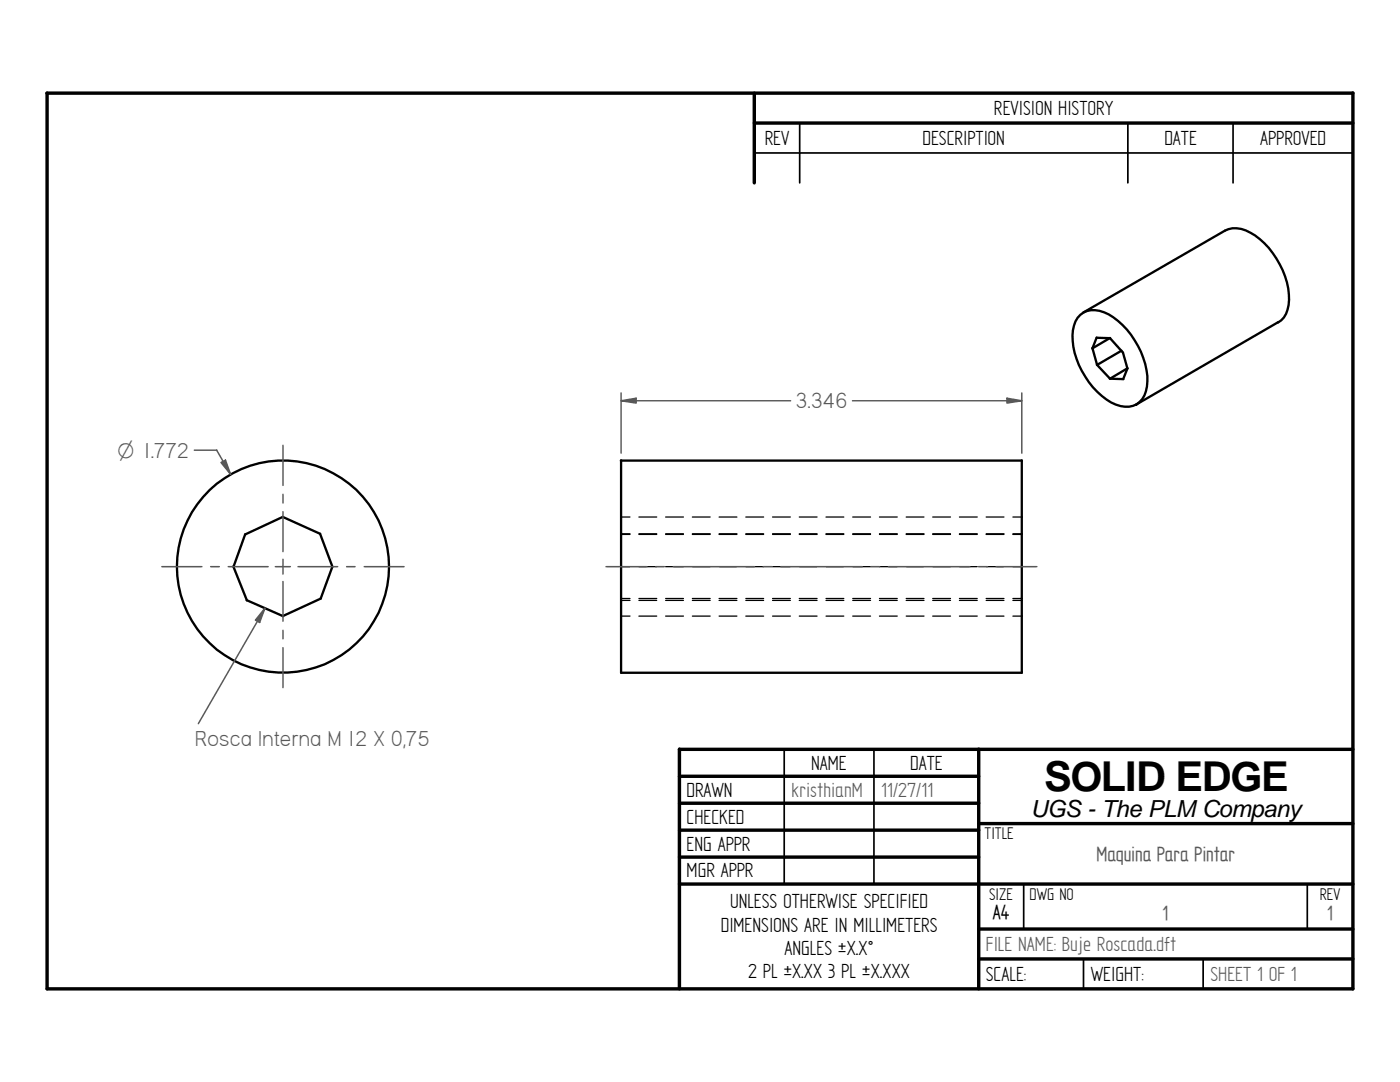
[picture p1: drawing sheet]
<svg xmlns="http://www.w3.org/2000/svg" width="279mm" height="216mm" viewBox="0 0 279 216" stroke-linecap="round" stroke-linejoin="round" font-family="sans-serif">
<g fill="none" stroke="#000" stroke-width=".68">
<path d="M9.4 18.6l260.6-.1v178.8h-260.6zM150.5 18.6v17.9M150.5 24.6h119.5M135.6 149.5v47.8M135.6 149.5h134.4M135.6 154.9h59.7M195.3 149.5v47.8M135.6 160.3h59.7M135.6 165.7h59.7M135.6 171h59.7M135.6 176.4h134.4M195.3 164.3h74.7"/>
<path d="M195.3 185.4h74.7M195.3 191.3h74.7"/>
</g>
<path d="M150.5 30.5h119.5M159.6 24.6v11.9M225.1 24.6v11.9M246.1 24.6v11.9M156.5 149.5v26.9M174.4 149.5v26.9M204.3 176.5v8.9M260.9 176.5v8.9M216.2 191.3v6M240.1 191.3v6" fill="none" stroke="#000" stroke-width=".34"/>
<g fill="none" stroke="#000" stroke-width=".47">
<path d="M215.6 62.8a4.7 4.7 0 0 1 5.7-.1 16.5 16.5 0 0 1 7.7 13.4 4.8 4.8 0 0 1-2.9 4.9 6.6 6.6 0 0 1-6.2-2 15.9 15.9 0 0 1-5.8-13.1 4.9 4.9 0 0 1 1.5-3.1zM216.2 62.4l28.3-16.4a5.2 5.2 0 0 1 5.1 .4 16.4 16.4 0 0 1 7.7 13.4 4.9 4.9 0 0 1-2.2 4.5M218 69.5l.9 3.3M218.9 67.4l2.6 .1M218.9 67.4l-.9 2.1 3.5-2.1M218.9 72.8l2.6 2.8 3.5-2.1M221.5 75.6h2.7M221.5 67.5l2.6 2.9 .9 3.1-.8 2.1M223.8 70l-4.9 2.8M255.1 64.3l-28.3 16.4M123.9 91.9h80M124 91.9v42.3h79.9v-42.3"/>
<path d="M46.6 113l2.7 6.8M48.9 106.6l-2.3 6.5M49.2 119.8l7.3 3.1M56.5 103.2l7.4 3.3 2.4 6.6-2.3 6.3M56.5 103.1l-7.6 3.5M64.1 119.4l-7.7 3.5"/>
<circle cx="56.5" cy="113.1" r="21.2"/>
</g>
<g fill="none" stroke="#000" stroke-width=".25">
<path d="M123.9 106.6h1.8M123.9 103.2h1.8M123.9 106.5h1.8M123.9 119.4h1.8M123.9 113.1h1.8M123.9 119.8h1.8M127.5 106.6h3.6M127.5 103.2h3.6M127.5 106.5h3.6M127.5 119.4h3.6M127.5 113.1h3.6M127.5 119.8h3.6"/>
<path d="M132.8 106.6h3.6M132.8 103.2h3.6M132.8 106.5h3.6M132.8 119.4h3.6M132.8 113.1h3.6M132.8 119.8h3.6M138.2 106.6h3.5M138.2 103.2h3.5M138.2 106.5h3.5M138.2 119.4h3.5M138.2 113.1h3.5M138.2 119.8h3.5"/>
<path d="M143.5 106.6h3.6M143.5 103.2h3.6M143.5 106.5h3.6M143.5 119.4h3.6M143.5 113.1h3.6M143.5 119.8h3.6M148.8 106.6h3.6M148.8 103.2h3.6M148.8 106.5h3.6M148.8 119.4h3.6M148.8 113.1h3.6M148.8 119.8h3.6"/>
<path d="M154.2 106.6h3.5M154.2 103.2h3.5M154.2 106.5h3.5M154.2 119.4h3.5M154.2 113.1h3.5M154.2 119.8h3.5M159.5 106.6h3.6M159.5 103.2h3.6M159.5 106.5h3.6M159.5 119.4h3.6M159.5 113.1h3.6M159.5 119.8h3.6"/>
<path d="M164.8 106.6h3.6M164.8 103.2h3.6M164.8 106.5h3.6M164.8 119.4h3.6M164.8 113.1h3.6M164.8 119.8h3.6M170.2 106.6h3.5M170.2 103.2h3.5M170.2 106.5h3.5M170.2 119.4h3.5M170.2 113.1h3.5M170.2 119.8h3.5"/>
<path d="M175.5 106.6h3.6M175.5 103.2h3.6M175.5 106.5h3.6M175.5 119.4h3.6M175.5 113.1h3.6M175.5 119.8h3.6M180.8 106.6h3.6M180.8 103.2h3.6M180.8 106.5h3.6M180.8 119.4h3.6M180.8 113.1h3.6M180.8 119.8h3.6"/>
<path d="M186.1 106.6h3.6M186.1 103.2h3.6M186.1 106.5h3.6M186.1 119.4h3.6M186.1 113.1h3.6M186.1 119.8h3.6M191.5 106.6h3.5M191.5 103.2h3.5M191.5 106.5h3.5M191.5 119.4h3.5M191.5 113.1h3.5M191.5 119.8h3.5"/>
<path d="M196.8 106.6h3.6M196.8 103.2h3.6M196.8 106.5h3.6M196.8 119.4h3.6M196.8 113.1h3.6M196.8 119.8h3.6M202.1 106.6h1.8M202.1 103.2h1.8M202.1 106.5h1.8M202.1 119.4h1.8M202.1 113.1h1.8M202.1 119.8h1.8"/>
<path d="M123.9 122.9h1.8M127.5 122.9h3.6M132.8 122.9h3.6M138.2 122.9h3.5M143.5 122.9h3.6M148.8 122.9h3.6M154.2 122.9h3.5M159.5 122.9h3.6M164.8 122.9h3.6M170.2 122.9h3.5M175.5 122.9h3.6M180.8 122.9h3.6"/>
<path d="M186.1 122.9h3.6M191.5 122.9h3.5M196.8 122.9h3.6M202.1 122.9h1.8"/>
</g>
<path d="M124 80l3-.5v.9z" fill="none" stroke="#595959" stroke-width=".3"/>
<path d="M124 80l3-.5v.9z" fill="#595959"/>
<path d="M201 79.5l2.9 .5-2.9 .4z" fill="none" stroke="#595959" stroke-width=".3"/>
<path d="M201 79.5l2.9 .5-2.9 .4z" fill="#595959"/>
<path d="M124 78.4v12M124 80h33.8M170.1 80h33.8M203.9 78.4v12M43.2 89.8l2.8 4.9M44.1 92.3l.9-.5 1 2.9z" fill="none" stroke="#595959" stroke-width=".3"/>
<path d="M44.1 92.3l.9-.5 1 2.9z" fill="#595959"/>
<path d="M38.8 89.8h4.5M52.9 121.4l-13.3 23" fill="none" stroke="#595959" stroke-width=".3"/>
<path d="M52.9 121.4l-1.1 2.8-.8-.5z" fill="#595959"/>
<g fill="none" stroke="#595959" stroke-width=".3">
<path d="M56.5 88.9v8M56.5 98.6v1.8M32.3 113.1h8M42 113.1h1.8M45.6 113.1h7.9M54.9 113.1h3.1M56.5 102.1v8M56.5 111.6v3M56.5 116v8M59.5 113.1h7.9M69.2 113.1h1.7M72.7 113.1h7.9"/>
<path d="M120.9 113.1h8.2M130.9 113.1h1.7M134.4 113.1h16.2M152.3 113.1h1.8M155.8 113.1h16.3M173.8 113.1h1.8M177.3 113.1h16.2M195.3 113.1h1.8M198.8 113.1h8.1M52.9 121.4l-1.1 2.8-.8-.5zM56.5 125.8v1.7M56.5 129.2v8"/>
</g>
<text font-size="8.2" x="208.4" y="157.8">SOLID EDGE</text>
<g font-size="4.9" fill="#595959">
<text x="158.8" y="81.4">3.346</text>
<text x="38.9" y="148.9">Rosca Interna M 12 X 0,75</text>
</g>
<text font-size="4.7" x="205.7" y="163">UGS - The PLM Company</text>
<g font-size="4.6">
<text x="198.4" y="22.9">REVISION HISTORY</text>
<text x="152.6" y="28.9">REV</text>
<text x="184.1" y="28.9">DESCRIPTION</text>
<text x="232.4" y="28.9">DATE</text>
<text x="251.5" y="28.9">APPROVED</text>
<text x="161.9" y="153.6">NAME</text>
<text x="181.7" y="153.6">DATE</text>
<text x="137" y="159">DRAWN</text>
<text x="137" y="164.3">CHECKED</text>
<text x="137" y="169.7">ENG APPR</text>
<text x="137" y="175.1">MGR APPR</text>
<text x="143.8" y="185.9">DIMENSIONS ARE IN MILLIMETERS</text>
<text x="145.7" y="181.2">UNLESS OTHERWISE SPECIFIED</text>
<text x="198.2" y="183.4">A4</text>
<text x="156.5" y="190.6">ANGLES ±X.X°</text>
<text x="149.3" y="195.2">2 PL ±X.XX 3 PL ±X.XXX</text>
<text x="196.8" y="195.7">SCALE:</text>
<text x="217.7" y="195.7">WEIGHT:</text>
</g>
<g font-size="4.6" fill="#595959">
<text x="23.5" y="91.3">O 1.772</text>
<text x="157.9" y="159">kristhianM</text>
<text x="175.9" y="159">11/27/11</text>
<text x="218.9" y="171.8">Maquina Para Pintar</text>
<text x="232" y="183.5">1</text>
<text x="264.9" y="183.5">1</text>
<text x="196.8" y="189.8">FILE NAME: Buje Roscada.dft</text>
<text x="241.6" y="195.7">SHEET 1 OF 1</text>
</g>
<g font-size="3.8">
<text x="196.5" y="167.4">TITLE</text>
<text x="197.4" y="179.5">SIZE</text>
<text x="205.5" y="179.5">DWG NO</text>
<text x="263.4" y="179.5">REV</text>
</g>
</svg>
